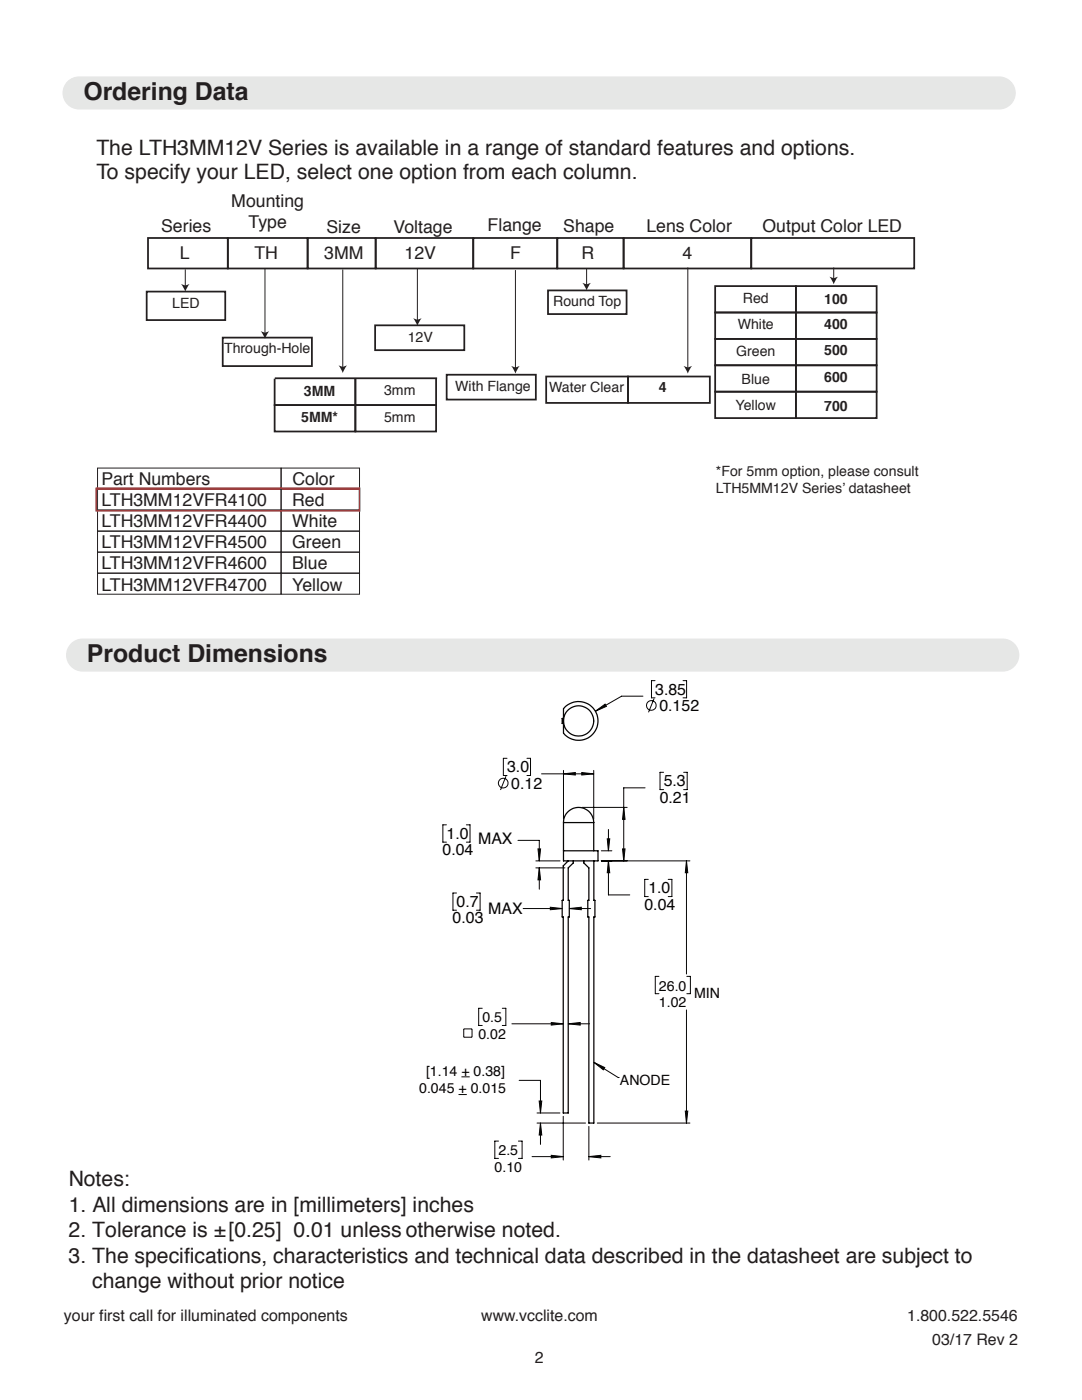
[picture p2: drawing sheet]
<svg xmlns="http://www.w3.org/2000/svg" width="216mm" height="279mm" viewBox="0 0 216 279" stroke-linecap="round" stroke-linejoin="round" font-family="sans-serif">
<!-- layer: page 2 -->
<path d="M13.4 16.2a3.3 3.3 0 0 1 2.4-1h183.6a3.3 3.3 0 0 1 3.3 3.4 3.3 3.3 0 0 1-3.3 3.3h-183.6a3.3 3.3 0 0 1-3.1-2.1 3.3 3.3 0 0 1 .7-3.6z" fill="#e6e7e6"/>
<path d="M29.3 58.2h15.6v5.7h-15.6z" fill="none" stroke="#231f20" stroke-width=".35"/>
<path d="M37 53.8v3.3" fill="none" stroke="#231f20" stroke-width=".2"/>
<path d="M36.1 56.7l.9 .3 .8-.3-.8 1.5z" fill="#231f20"/>
<path d="M44.4 67.4h17.8v5.7h-17.8z" fill="none" stroke="#231f20" stroke-width=".35"/>
<path d="M52.9 53.5v13.1" fill="none" stroke="#231f20" stroke-width=".2"/>
<path d="M52 66.1l.9 .3 .8-.3-.8 1.5z" fill="#231f20"/>
<path d="M29.5 47.5h16v6.1h-16zM45.5 47.5h15.9v6.1h-15.9zM61.4 47.5h13.6v6.1h-13.6zM75 47.5h19.4v6.1h-19.4zM94.4 47.5h16.8v6.1h-16.8zM111.2 47.5h13.2v6.1h-13.2z" fill="none" stroke="#231f20" stroke-width=".35"/>
<path d="M68.4 53.8v19.6" fill="none" stroke="#231f20" stroke-width=".2"/>
<path d="M67.6 72.9l.8 .3 .8-.3-.8 1.5z" fill="#231f20"/>
<path d="M74.9 64.9h17.7v5h-17.7z" fill="none" stroke="#231f20" stroke-width=".35"/>
<path d="M83.3 53.7v10.3" fill="none" stroke="#231f20" stroke-width=".2"/>
<path d="M82.4 63.5l.9 .3 .8-.3-.8 1.5z" fill="#231f20"/>
<path d="M89.1 74.8h17.8v4.9h-17.8z" fill="none" stroke="#231f20" stroke-width=".35"/>
<path d="M102.8 53.9v19.6" fill="none" stroke="#231f20" stroke-width=".2"/>
<path d="M102 73l.8 .3 .9-.3-.9 1.5z" fill="#231f20"/>
<path d="M109.3 58h15.7v4.7h-15.7z" fill="none" stroke="#231f20" stroke-width=".35"/>
<path d="M117.1 53.5v3.4" fill="none" stroke="#231f20" stroke-width=".2"/>
<path d="M116.2 56.5l.9 .3 .8-.3-.8 1.5z" fill="#231f20"/>
<path d="M142.7 57.1h16.1v5.3h-16.1zM158.8 57.1h16.1v5.3h-16.1zM142.7 62.4h16.1v5.2h-16.1zM142.7 67.6h16.1v5.3h-16.1zM142.7 72.9h16.1v5.3h-16.1zM142.7 78.2h16.1v5.2h-16.1zM158.8 62.4h16.1v5.2h-16.1zM158.8 67.6h16.1v5.3h-16.1zM158.8 72.9h16.1v5.3h-16.1zM158.8 78.2h16.1v5.2h-16.1z" fill="none" stroke="#231f20" stroke-width=".35"/>
<path d="M137.2 53.4v20.1" fill="none" stroke="#231f20" stroke-width=".2"/>
<path d="M136.4 73l.8 .3 .9-.3-.9 1.5z" fill="#231f20"/>
<path d="M166.4 53.4v2.3" fill="none" stroke="#231f20" stroke-width=".2"/>
<path d="M165.5 55.2l.9 .3 .8-.3-.8 1.5z" fill="#231f20"/>
<path d="M124.4 47.5h25.5v6.1h-25.5zM149.9 47.5h32.5v6.1h-32.5zM54.8 75.6v5.2h16.1v-5.2v5.2h16.1v-5.2M54.8 75.5h32.4M109 75.1h16.3v5.3h-16.3zM125.3 75.1h16.3v5.3h-16.3zM54.8 80.8h16.1v5.3h-16.1zM70.9 80.8h16.1v5.3h-16.1z" fill="none" stroke="#231f20" stroke-width=".35"/>
<path d="M19.5 93.4h36.6v4.2h-36.6zM19.5 97.6h36.6v4.2h-36.6zM56.1 93.4h15.6v4.2h-15.6zM56.1 97.6h15.6v4.2h-15.6zM19.5 101.8h36.6v4.2h-36.6zM19.5 106h36.6v4.2h-36.6zM19.5 110.2h36.6v4.2h-36.6zM19.5 114.4h36.6v4.2h-36.6zM56.1 101.8h15.6v4.2h-15.6zM56.1 106h15.6v4.2h-15.6zM56.1 110.2h15.6v4.2h-15.6zM56.1 114.4h15.6v4.2h-15.6z" fill="none" stroke="#231f20" stroke-width=".2"/>
<!-- layer: page 3 -->
<path d="M19.2 97.5h52.5v4.4h-52.5z" fill="none" stroke="#e72224" stroke-width=".35"/>
<path d="M14.1 128.4a3.3 3.3 0 0 1 2.4-1h183.6a3.3 3.3 0 0 1 3.3 3.3 3.3 3.3 0 0 1-3.3 3.3h-183.6a3.3 3.3 0 0 1-3.1-2 3.3 3.3 0 0 1 .7-3.6z" fill="#e6e7e6"/>
<!-- layer: page 8 -->
<g fill="none" stroke="#050504" stroke-width=".2">
<path d="M128.3 138.9h-4.3l-5.2 3M130.5 139.4l-1.1 2.8M130.7 135.8h-.7v3.5h.7M136.3 135.8h.7v3.5h-.7M101 154.9l-1.1 2.8M101.2 151.3h-.8v3.5h.8M105.1 151.3h.8v3.5h-.8M108.1 154.4h10.4M112.4 154.4l2.4-.2v.5zM112.4 153.8v9.7M116.1 154.2l2.4 .2-2.4 .3zM118.5 153.8v9.7"/>
<path d="M118.8 141.9l1.9-1.4 .3 .5zM128.7 157.2h-4.2v14.6M132.4 154.1h-.7v3.5h.7M136.4 154.1h.7v3.5h-.7M89.1 164.6h-.7v3.5h.7M91.1 178.2h-.7v3.5h.7M93.1 164.6h.7v3.5h-.7M95.1 178.2h.7v3.5h-.7M103.3 167.7h4.3v4.1M106.9 171.8h4.9M106.9 173.2h5.8M107.3 169.4h.6l-.3 2.4z"/>
<path d="M107.6 173.2l.3 2.4h-.6zM107.6 173.2v4.3M116.1 161.1h9M120 171.8h17.7M120 169.8h2.1M121.2 167.4h.5l-.3 2.4zM121.4 171.8l.3 2.4h-.5zM121.4 171.8v6.8h4.3M121.4 165.5v4.3M124.2 169.4h.5l-.2 2.4zM124.5 161.1l.2 2.4h-.5zM129.4 175.5h-.8v3.4h.8"/>
<path d="M133.3 175.5h.8v3.4h-.8M137 171.8l.2 2.4h-.5zM137 171.8v22.6M104.4 181.3h7.8M109.8 181.1l2.4 .2-2.4 .3zM113.6 181.3l2.4-.2v.5zM113.6 181.3h4.3M131.5 194.9h-.7v3.4h.7M137 194.9h.8v3.4h-.8M91.5 218.4h1.6zM92.1 214.9h1.6zM92.5 205.3h1.7v1.7h-1.7z"/>
<path d="M96.2 201.2h-.7v3.5h.7M100.2 201.2h.7v3.5h-.7M102.1 204.3h10.3M103.6 215.6h4.2v6.5M107.6 219.7h.5l-.3 2.4zM110 204.1l2.4 .2-2.4 .3zM113.4 204.3l2.4-.2v.5zM113.4 204.3h4.2M118.5 212l2.2 1.1-.3 .4zM118.5 212l4.8 3M123.3 215h.1M137 201.6v22.5"/>
<path d="M99.5 227.7h-.8v3.5h.8M103.4 227.7h.8v3.5h-.8M106.2 230.8h6.2M107.2 224.1h9.6M107.2 222.1h4.5M107.8 224.1l.3 2.4h-.5zM107.8 224.1v4.3M110 230.6l2.4 .2-2.4 .3zM112.4 222.8v8.7M117.5 230.8l2.4-.2v.5zM117.5 224.8v6.7M117.5 230.8h4.3"/>
<path d="M119.2 224.1h18.5M136.7 221.7h.5l-.2 2.4z"/>
<circle cx="100.4" cy="156.3" r=".97"/>
<circle cx="130" cy="140.8" r=".97"/>
</g>
<g fill="#050504">
<path d="M118.5 212l2.2 1.1-.3 .4z"/>
<path d="M118.8 141.9l2.2-.9-.3-.5zM112.4 154.4l2.4-.2v.5zM116.1 154.2l2.4 .2-2.4 .3zM124.2 169.4h.5l-.2 2.4zM124.5 161.1l.2 2.4h-.5zM121.2 167.4h.5l-.3 2.4zM121.4 171.8l.3 2.4h-.5zM107.3 169.4h.6l-.3 2.4zM107.6 173.2l.3 2.4h-.6zM109.8 181.1l2.4 .2-2.4 .3zM113.6 181.3l2.4-.2v.5zM137 171.8l.2 2.4h-.5zM136.7 221.7h.5l-.2 2.4zM107.6 219.7h.5l-.3 2.4zM107.8 224.1l.3 2.4h-.5zM110 230.6l2.4 .2-2.4 .3zM117.5 230.8l2.4-.2v.5zM110 204.1l2.4 .2-2.4 .3zM113.4 204.3l2.4-.2v.5z"/>
</g>
<g fill="none" stroke="#050504" stroke-width=".25">
<path d="M112.4 143.4v1M112.4 143.4h-.2v1h.2M112.7 141.1a3.9 3.9 0 0 1 5.6 .1 3.9 3.9 0 0 1-.3 5.6 3.9 3.9 0 0 1-5.6-.5v-4.9zM112.4 164.2a3 3 0 0 1 3.1-3.1 3 3 0 0 1 3 3.1M112.4 164.2v7.6h6.9v-2h-6.9M112.4 164.2h6.1M113.4 171.8l-1 1v6.9h-.2v3.3h.2v39.1h1v-39.1h.2v-3.3h-.2v-6.5l1-1v-.4M116.5 171.8v.4l1 1v6.5h-.2v3.3h.2v41.1h1v-41.1h.2v-3.3h-.2v-7.9M118.5 164.2v5.6"/>
<circle cx="115.5" cy="143.9" r="3"/>
</g>
<g font-size="4.9" fill="#231f20">
<text x="16.6" y="20">Ordering Data</text>
<text x="17.4" y="132.2">Product Dimensions</text>
</g>
<g font-size="4.2" fill="#231f20">
<text x="19.2" y="30.9">The LTH3MM12V Series is available in a range of standard features and options.</text>
<text x="19.2" y="35.8">To specify your LED, select one option from each column.</text>
</g>
<g font-size="4.2" fill="#221d1d">
<text x="13.7" y="236.7">Notes:</text>
<text x="13.7" y="241.8">1. All dimensions are in [millimeters] inches</text>
<text x="13.7" y="246.9">2. Tolerance is ±[0.25] 0.01 unless otherwise noted.</text>
<text x="13.7" y="252">3. The specifications, characteristics and technical data described in the datasheet are subject to</text>
<text x="18.4" y="257">change without prior notice</text>
</g>
<g font-size="3.5" fill="#231f20">
<text x="46.2" y="41.2">Mounting</text>
<text x="32.2" y="46.2">Series</text>
<text x="49.6" y="45.5">Type</text>
<text x="65.2" y="46.4">Size</text>
<text x="78.5" y="46.5">Voltage</text>
<text x="97.3" y="46.1">Flange</text>
<text x="112.4" y="46.4">Shape</text>
<text x="129" y="46.3">Lens Color</text>
<text x="152.2" y="46.3">Output Color LED</text>
<text x="35.9" y="51.7">L</text>
<text x="50.8" y="51.7">TH</text>
<text x="64.7" y="51.7">3MM</text>
<text x="80.7" y="51.7">12V</text>
<text x="101.8" y="51.7">F</text>
<text x="116" y="51.7">R</text>
<text x="136.2" y="51.7">4</text>
<text x="20.2" y="96.7">Part Numbers</text>
<text x="20.2" y="100.9">LTH3MM12VFR4100</text>
<text x="58.3" y="100.9">Red</text>
<text x="58.4" y="96.7">Color</text>
<text x="20.2" y="105.2">LTH3MM12VFR4400</text>
<text x="58.3" y="105.2">White</text>
<text x="20.2" y="109.4">LTH3MM12VFR4500</text>
<text x="20.2" y="113.6">LTH3MM12VFR4600</text>
<text x="58.3" y="109.4">Green</text>
<text x="58.3" y="113.6">Blue</text>
<text x="20.2" y="117.9">LTH3MM12VFR4700</text>
<text x="58.3" y="117.9">Yellow</text>
</g>
<g font-size="3.2" fill="#050504">
<text x="130.7" y="138.6">3.85</text>
<text x="131.6" y="141.9">0.152</text>
<text x="101.2" y="154.1">3.0</text>
<text x="102" y="157.4">0.12</text>
<text x="131.6" y="160.2">0.21</text>
<text x="132.4" y="156.9">5.3</text>
<text x="89.1" y="167.4">1.0</text>
<text x="88.3" y="170.7">0.04</text>
<text x="95.4" y="168.5">MAX</text>
<text x="129.4" y="178.3">1.0</text>
<text x="90.3" y="184.3">0.03</text>
<text x="91.1" y="181">0.7</text>
<text x="97.4" y="182.5">MAX</text>
<text x="128.6" y="181.6">0.04</text>
</g>
<g font-size="3.2" fill="#231f20">
<text x="12.8" y="263.7">your first call for illuminated components</text>
<text x="96" y="263.7">www.vcclite.com</text>
<text x="181" y="263.7">1.800.522.5546</text>
<text x="186" y="268.4">03/17 Rev 2</text>
<text x="106.7" y="272">2</text>
</g>
<g font-size="2.8" fill="#231f20">
<text x="34.4" y="61.4">LED</text>
<text x="110.4" y="61.1">Round Top</text>
<text x="147.2" y="65.7">White</text>
<text x="148.2" y="60.4">Red</text>
<text x="164.5" y="60.7">100</text>
<text x="164.5" y="65.7">400</text>
<text x="44.7" y="70.5">Through-Hole</text>
<text x="81.4" y="68.3">12V</text>
<text x="146.9" y="71.1">Green</text>
<text x="164.5" y="70.8">500</text>
<text x="90.8" y="77.9">With Flange</text>
<text x="148" y="76.7">Blue</text>
<text x="164.5" y="76.2">600</text>
<text x="60.7" y="79">3MM</text>
<text x="76.6" y="78.9">3mm</text>
<text x="109.6" y="78.1">Water Clear</text>
<text x="131.4" y="78.1">4</text>
<text x="146.8" y="81.9">Yellow</text>
<text x="164.5" y="82">700</text>
<text x="60.1" y="84.1">5MM*</text>
<text x="76.6" y="84.1">5mm</text>
<text x="142.8" y="95">*For 5mm option, please consult</text>
<text x="142.8" y="98.4">LTH5MM12V Series’ datasheet</text>
</g>
<g font-size="2.8" fill="#050504">
<text x="131.5" y="197.7">26.0</text>
<text x="131.5" y="200.9">1.02</text>
<text x="138.5" y="199.1">MIN</text>
<text x="95.5" y="207.3">0.02</text>
<text x="96.2" y="204">0.5</text>
<text x="85" y="214.7">[1.14 + 0.38]</text>
<text x="83.6" y="218.2">0.045 + 0.015</text>
<text x="123.7" y="216.5">ANODE</text>
<text x="98.7" y="233.8">0.10</text>
<text x="99.5" y="230.6">2.5</text>
</g>
</svg>
